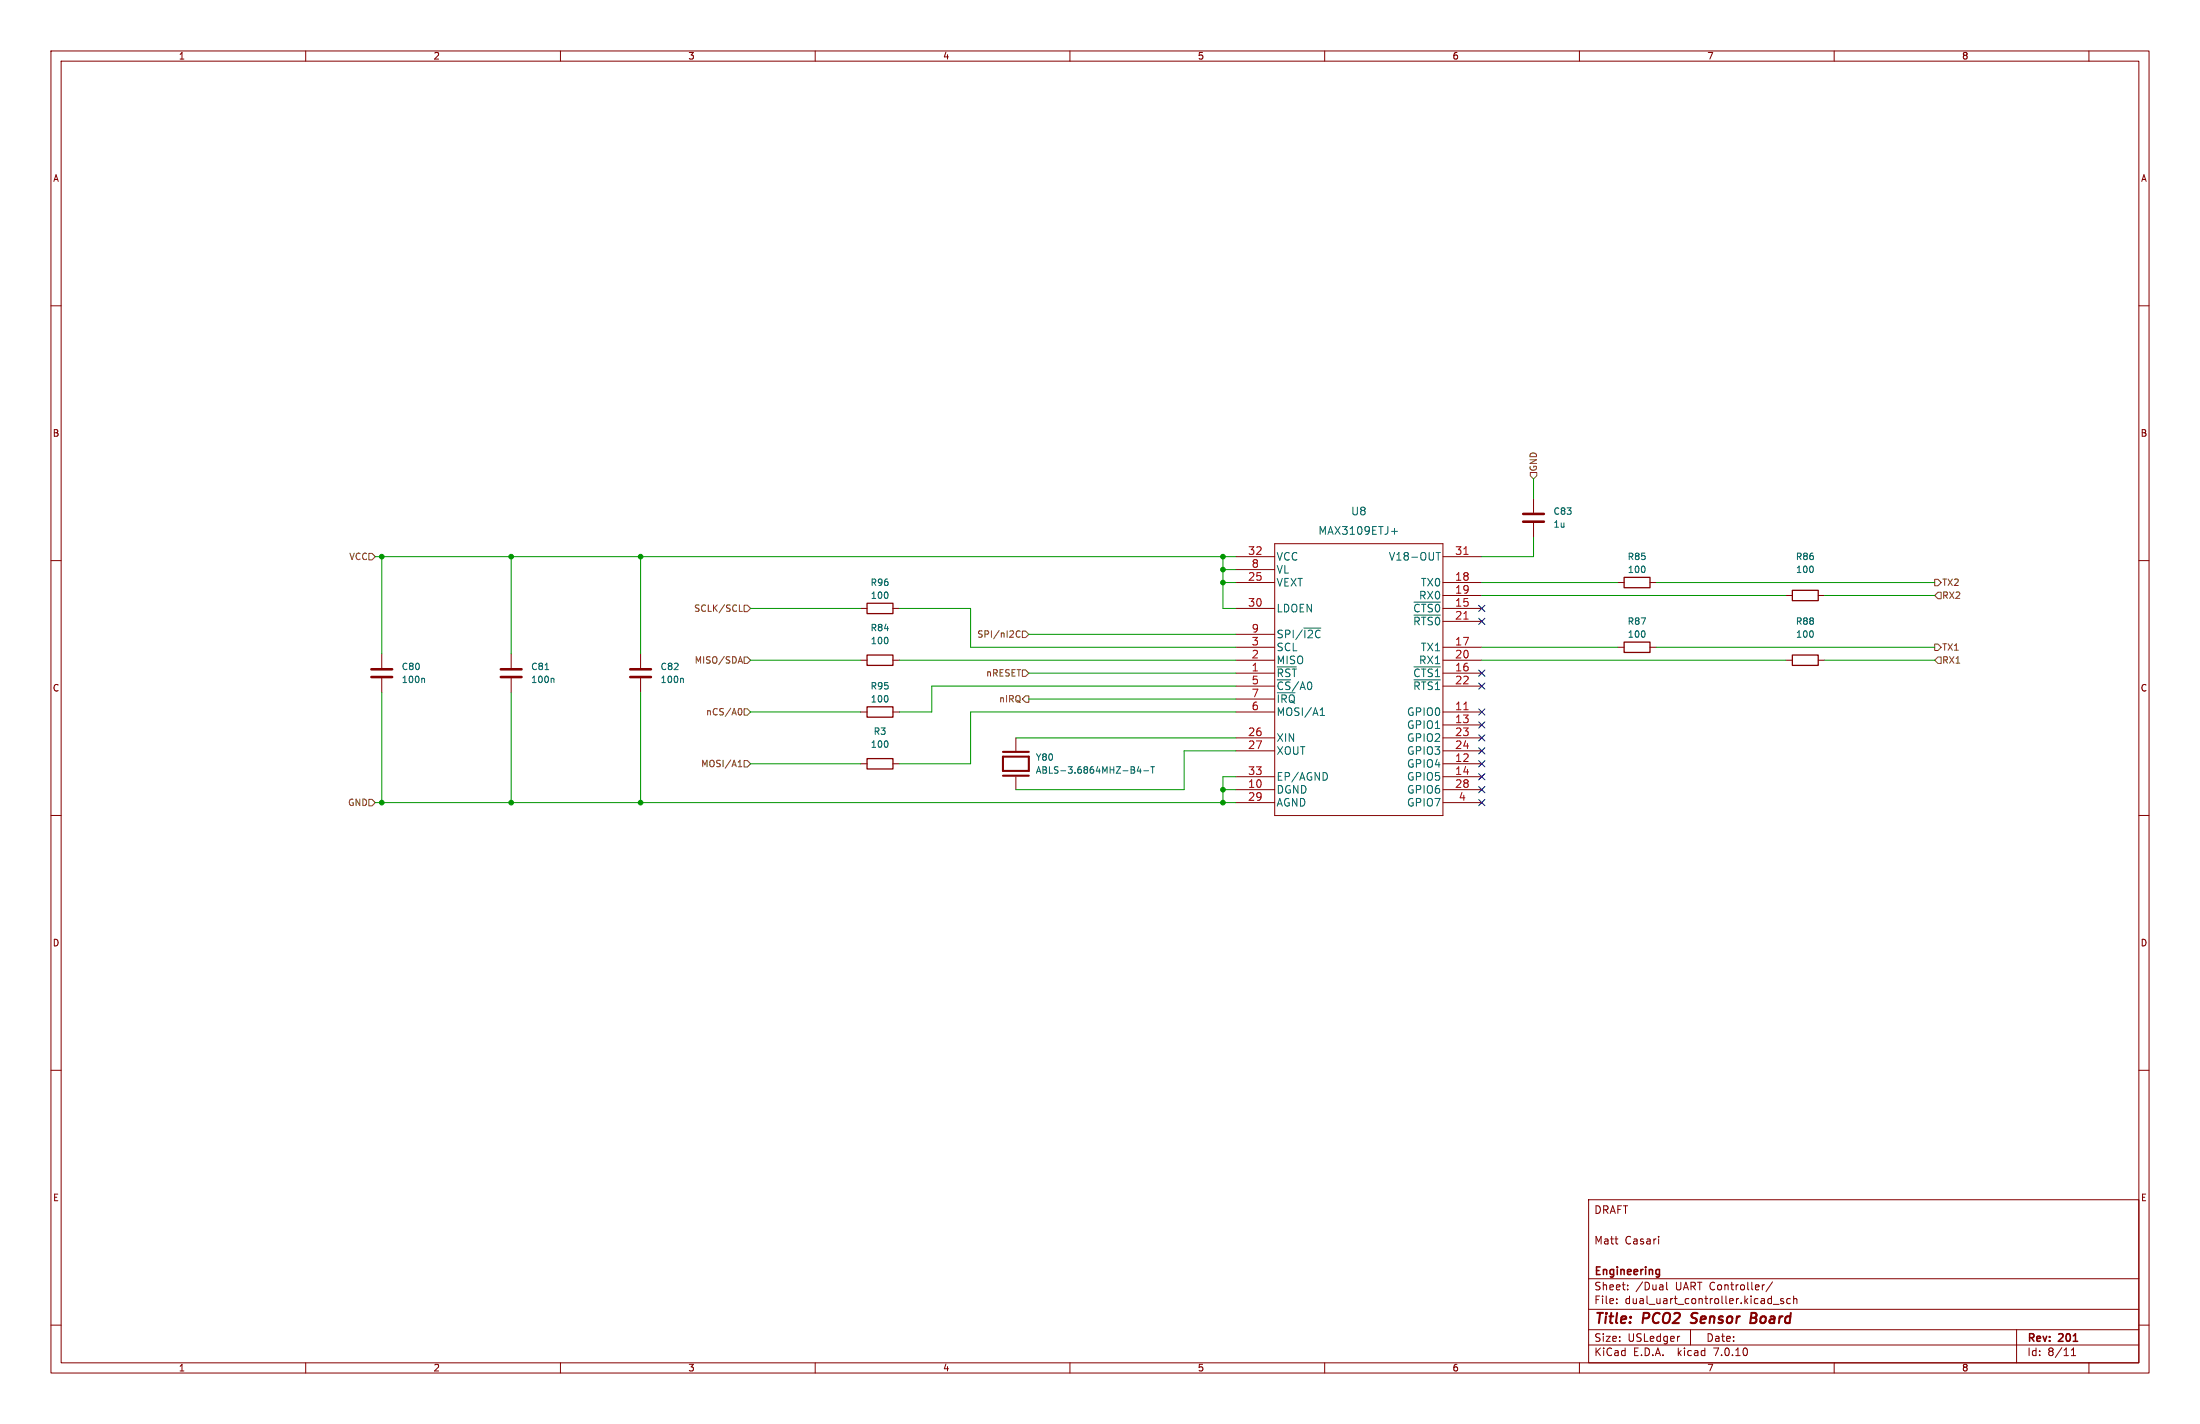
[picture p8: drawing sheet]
(kicad_sch (version 20230121) (generator eeschema)

 (paper "USLedger")

 (title_block
  (title "PCO2 Sensor Board")
  (rev "201")
  (company "Engineering")
  (comment 2 "Matt Casari")
  (comment 4 "DRAFT"))

 (lib_symbols
  (symbol "Device:C" (pin_numbers hide) (pin_names (offset 0.254)) (in_bom yes) (on_board yes)
   (property "Reference" "C" (at 0.635 2.54 0) (effects (font (size 1.27 1.27)) (justify left)))
   (property "Value" "C" (at 0.635 -2.54 0) (effects (font (size 1.27 1.27)) (justify left)))
   (property "Footprint" "" (at 0.9652 -3.81 0) (effects (font (size 1.27 1.27)) hide))
   (property "Datasheet" "~" (at 0 0 0) (effects (font (size 1.27 1.27)) hide))
   (symbol "C_0_1"
    (polyline (pts (xy -2.032 -0.762) (xy 2.032 -0.762)) (stroke (width 0.508) (type default)) (fill (type none)))
    (polyline (pts (xy -2.032 0.762) (xy 2.032 0.762)) (stroke (width 0.508) (type default)) (fill (type none))))
   (symbol "C_1_1"
    (pin passive line (at 0 3.81 270) (length 2.794) (name "~" (effects (font (size 1.27 1.27)))) (number "1" (effects (font (size 1.27 1.27)))))
    (pin passive line (at 0 -3.81 90) (length 2.794) (name "~" (effects (font (size 1.27 1.27)))) (number "2" (effects (font (size 1.27 1.27)))))))
  (symbol "Device:R" (pin_numbers hide) (pin_names (offset 0)) (in_bom yes) (on_board yes)
   (property "Reference" "R" (at 2.032 0 90) (effects (font (size 1.27 1.27))))
   (property "Value" "R" (at 0 0 90) (effects (font (size 1.27 1.27))))
   (property "Footprint" "" (at -1.778 0 90) (effects (font (size 1.27 1.27)) hide))
   (property "Datasheet" "~" (at 0 0 0) (effects (font (size 1.27 1.27)) hide))
   (symbol "R_0_1"
    (rectangle (start -1.016 -2.54) (end 1.016 2.54) (stroke (width 0.254) (type default)) (fill (type none))))
   (symbol "R_1_1"
    (pin passive line (at 0 3.81 270) (length 1.27) (name "~" (effects (font (size 1.27 1.27)))) (number "1" (effects (font (size 1.27 1.27)))))
    (pin passive line (at 0 -3.81 90) (length 1.27) (name "~" (effects (font (size 1.27 1.27)))) (number "2" (effects (font (size 1.27 1.27)))))))
  (symbol "pco2-sensor-board:ABLS-3.6864MHZ-B4-T" (pin_numbers hide) (pin_names (offset 1.016) hide) (in_bom yes) (on_board yes)
   (property "Reference" "Y" (at -5.08 3.81 0) (effects (font (size 1.27 1.27)) (justify left bottom)))
   (property "Value" "ABLS-3.6864MHZ-B4-T" (at -5.1054 -5.1054 0) (effects (font (size 1.27 1.27)) (justify left bottom)))
   (property "Footprint" "pco2-sensor-board:ABLS-3.6864MHZ-B4-T" (at 0 0 0) (effects (font (size 1.27 1.27)) (justify left bottom) hide))
   (property "Datasheet" "" (at 0 0 0) (effects (font (size 1.27 1.27)) (justify left bottom) hide))
   (symbol "ABLS-3.6864MHZ-B4-T_0_0"
    (polyline (pts (xy -2.3368 2.54) (xy -2.3368 -2.54)) (stroke (width 0.4064) (type default)) (fill (type none)))
    (polyline (pts (xy -1.397 2.54) (xy -1.397 -2.54)) (stroke (width 0.4064) (type default)) (fill (type none)))
    (polyline (pts (xy -1.397 2.54) (xy 1.397 2.54)) (stroke (width 0.4064) (type default)) (fill (type none)))
    (polyline (pts (xy 1.397 -2.54) (xy -1.397 -2.54)) (stroke (width 0.4064) (type default)) (fill (type none)))
    (polyline (pts (xy 1.397 2.54) (xy 1.397 -2.54)) (stroke (width 0.4064) (type default)) (fill (type none)))
    (polyline (pts (xy 2.3368 2.54) (xy 2.3368 -2.54)) (stroke (width 0.4064) (type default)) (fill (type none)))
    (pin passive line (at -5.08 0 0) (length 2.54) (name "~" (effects (font (size 1.016 1.016)))) (number "1" (effects (font (size 1.016 1.016)))))
    (pin passive line (at 5.08 0 180) (length 2.54) (name "~" (effects (font (size 1.016 1.016)))) (number "2" (effects (font (size 1.016 1.016)))))))
  (symbol "pco2-sensor-board:MAX3109ETJ+" (pin_names (offset 0.254)) (in_bom yes) (on_board yes)
   (property "Reference" "U" (at 0 30.48 0) (effects (font (size 1.524 1.524))))
   (property "Value" "MAX3109ETJ+" (at 0 27.94 0) (effects (font (size 1.524 1.524))))
   (property "Footprint" "pco2-sensor-board:MAX3109ETJ+" (at 0 0 0) (effects (font (size 1.524 1.524)) hide))
   (property "Datasheet" "" (at -25.4 10.16 0) (effects (font (size 1.524 1.524))))
   (symbol "MAX3109ETJ+_1_1"
    (polyline (pts (xy -17.78 -27.94) (xy 15.24 -27.94)) (stroke (width 0.127) (type default)) (fill (type none)))
    (polyline (pts (xy -17.78 25.4) (xy -17.78 -27.94)) (stroke (width 0.127) (type default)) (fill (type none)))
    (polyline (pts (xy 15.24 -27.94) (xy 15.24 25.4)) (stroke (width 0.127) (type default)) (fill (type none)))
    (polyline (pts (xy 15.24 25.4) (xy -17.78 25.4)) (stroke (width 0.127) (type default)) (fill (type none)))
    (pin input line (at -25.4 0 0) (length 7.62) (name "~{RST}" (effects (font (size 1.4986 1.4986)))) (number "1" (effects (font (size 1.4986 1.4986)))))
    (pin power_in line (at -25.4 -22.86 0) (length 7.62) (name "DGND" (effects (font (size 1.4986 1.4986)))) (number "10" (effects (font (size 1.4986 1.4986)))))
    (pin bidirectional line (at 22.86 -7.62 180) (length 7.62) (name "GPIO0" (effects (font (size 1.4986 1.4986)))) (number "11" (effects (font (size 1.4986 1.4986)))))
    (pin bidirectional line (at 22.86 -17.78 180) (length 7.62) (name "GPIO4" (effects (font (size 1.4986 1.4986)))) (number "12" (effects (font (size 1.4986 1.4986)))))
    (pin bidirectional line (at 22.86 -10.16 180) (length 7.62) (name "GPIO1" (effects (font (size 1.4986 1.4986)))) (number "13" (effects (font (size 1.4986 1.4986)))))
    (pin bidirectional line (at 22.86 -20.32 180) (length 7.62) (name "GPIO5" (effects (font (size 1.4986 1.4986)))) (number "14" (effects (font (size 1.4986 1.4986)))))
    (pin input line (at 22.86 12.7 180) (length 7.62) (name "~{CTS0}" (effects (font (size 1.4986 1.4986)))) (number "15" (effects (font (size 1.4986 1.4986)))))
    (pin input line (at 22.86 0 180) (length 7.62) (name "~{CTS1}" (effects (font (size 1.4986 1.4986)))) (number "16" (effects (font (size 1.4986 1.4986)))))
    (pin output line (at 22.86 5.08 180) (length 7.62) (name "TX1" (effects (font (size 1.4986 1.4986)))) (number "17" (effects (font (size 1.4986 1.4986)))))
    (pin output line (at 22.86 17.78 180) (length 7.62) (name "TX0" (effects (font (size 1.4986 1.4986)))) (number "18" (effects (font (size 1.4986 1.4986)))))
    (pin input line (at 22.86 15.24 180) (length 7.62) (name "RX0" (effects (font (size 1.4986 1.4986)))) (number "19" (effects (font (size 1.4986 1.4986)))))
    (pin output line (at -25.4 2.54 0) (length 7.62) (name "MISO" (effects (font (size 1.4986 1.4986)))) (number "2" (effects (font (size 1.4986 1.4986))))
    (alternate "SDA" bidirectional line))
    (pin input line (at 22.86 2.54 180) (length 7.62) (name "RX1" (effects (font (size 1.4986 1.4986)))) (number "20" (effects (font (size 1.4986 1.4986)))))
    (pin output line (at 22.86 10.16 180) (length 7.62) (name "~{RTS0}" (effects (font (size 1.4986 1.4986)))) (number "21" (effects (font (size 1.4986 1.4986)))))
    (pin output line (at 22.86 -2.54 180) (length 7.62) (name "~{RTS1}" (effects (font (size 1.4986 1.4986)))) (number "22" (effects (font (size 1.4986 1.4986)))))
    (pin bidirectional line (at 22.86 -12.7 180) (length 7.62) (name "GPIO2" (effects (font (size 1.4986 1.4986)))) (number "23" (effects (font (size 1.4986 1.4986)))))
    (pin bidirectional line (at 22.86 -15.24 180) (length 7.62) (name "GPIO3" (effects (font (size 1.4986 1.4986)))) (number "24" (effects (font (size 1.4986 1.4986)))))
    (pin power_in line (at -25.4 17.78 0) (length 7.62) (name "VEXT" (effects (font (size 1.4986 1.4986)))) (number "25" (effects (font (size 1.4986 1.4986)))))
    (pin input line (at -25.4 -12.7 0) (length 7.62) (name "XIN" (effects (font (size 1.4986 1.4986)))) (number "26" (effects (font (size 1.4986 1.4986)))))
    (pin output line (at -25.4 -15.24 0) (length 7.62) (name "XOUT" (effects (font (size 1.4986 1.4986)))) (number "27" (effects (font (size 1.4986 1.4986)))))
    (pin bidirectional line (at 22.86 -22.86 180) (length 7.62) (name "GPIO6" (effects (font (size 1.4986 1.4986)))) (number "28" (effects (font (size 1.4986 1.4986)))))
    (pin power_in line (at -25.4 -25.4 0) (length 7.62) (name "AGND" (effects (font (size 1.4986 1.4986)))) (number "29" (effects (font (size 1.4986 1.4986)))))
    (pin input line (at -25.4 5.08 0) (length 7.62) (name "SCLK" (effects (font (size 1.4986 1.4986)))) (number "3" (effects (font (size 1.4986 1.4986))))
    (alternate "SCL" input line))
    (pin input line (at -25.4 12.7 0) (length 7.62) (name "LDOEN" (effects (font (size 1.4986 1.4986)))) (number "30" (effects (font (size 1.4986 1.4986)))))
    (pin power_in line (at 22.86 22.86 180) (length 7.62) (name "V18" (effects (font (size 1.4986 1.4986)))) (number "31" (effects (font (size 1.4986 1.4986))))
    (alternate "V18-OUT" power_out line))
    (pin power_in line (at -25.4 22.86 0) (length 7.62) (name "VCC" (effects (font (size 1.4986 1.4986)))) (number "32" (effects (font (size 1.4986 1.4986)))))
    (pin power_in line (at -25.4 -20.32 0) (length 7.62) (name "EP/AGND" (effects (font (size 1.4986 1.4986)))) (number "33" (effects (font (size 1.4986 1.4986)))))
    (pin bidirectional line (at 22.86 -25.4 180) (length 7.62) (name "GPIO7" (effects (font (size 1.4986 1.4986)))) (number "4" (effects (font (size 1.4986 1.4986)))))
    (pin input line (at -25.4 -2.54 0) (length 7.62) (name "~{CS}/A0" (effects (font (size 1.4986 1.4986)))) (number "5" (effects (font (size 1.4986 1.4986)))))
    (pin input line (at -25.4 -7.62 0) (length 7.62) (name "MOSI/A1" (effects (font (size 1.4986 1.4986)))) (number "6" (effects (font (size 1.4986 1.4986)))))
    (pin open_collector line (at -25.4 -5.08 0) (length 7.62) (name "~{IRQ}" (effects (font (size 1.4986 1.4986)))) (number "7" (effects (font (size 1.4986 1.4986)))))
    (pin power_in line (at -25.4 20.32 0) (length 7.62) (name "VL" (effects (font (size 1.4986 1.4986)))) (number "8" (effects (font (size 1.4986 1.4986)))))
    (pin input line (at -25.4 7.62 0) (length 7.62) (name "SPI/~{I2C}" (effects (font (size 1.4986 1.4986)))) (number "9" (effects (font (size 1.4986 1.4986))))))))

 (junction (at 240.03 114.3) (diameter 0) (color 0 0 0 0))
 (junction (at 240.03 157.48) (diameter 0) (color 0 0 0 0))
 (junction (at 100.33 109.22) (diameter 0) (color 0 0 0 0))
 (junction (at 74.93 109.22) (diameter 0) (color 0 0 0 0))
 (junction (at 240.03 154.94) (diameter 0) (color 0 0 0 0))
 (junction (at 125.73 109.22) (diameter 0) (color 0 0 0 0))
 (junction (at 74.93 157.48) (diameter 0) (color 0 0 0 0))
 (junction (at 240.03 109.22) (diameter 0) (color 0 0 0 0))
 (junction (at 125.73 157.48) (diameter 0) (color 0 0 0 0))
 (junction (at 100.33 157.48) (diameter 0) (color 0 0 0 0))
 (junction (at 240.03 111.76) (diameter 0) (color 0 0 0 0))

 (no_connect (at 290.83 134.62))
 (no_connect (at 290.83 152.4))
 (no_connect (at 290.83 149.86))
 (no_connect (at 290.83 132.08))
 (no_connect (at 290.83 147.32))
 (no_connect (at 290.83 119.38))
 (no_connect (at 290.83 139.7))
 (no_connect (at 290.83 154.94))
 (no_connect (at 290.83 157.48))
 (no_connect (at 290.83 121.92))
 (no_connect (at 290.83 142.24))
 (no_connect (at 290.83 144.78))

 (wire (pts (xy 182.88 134.62) (xy 242.57 134.62)) (stroke (width 0) (type default)))
 (wire (pts (xy 325.12 114.3) (xy 379.73 114.3)) (stroke (width 0) (type default)))
 (wire (pts (xy 240.03 111.76) (xy 242.57 111.76)) (stroke (width 0) (type default)))
 (wire (pts (xy 290.83 114.3) (xy 317.5 114.3)) (stroke (width 0) (type default)))
 (wire (pts (xy 290.83 127) (xy 317.5 127)) (stroke (width 0) (type default)))
 (wire (pts (xy 100.33 157.48) (xy 125.73 157.48)) (stroke (width 0) (type default)))
 (wire (pts (xy 74.93 128.27) (xy 74.93 109.22)) (stroke (width 0) (type default)))
 (wire (pts (xy 176.53 139.7) (xy 182.88 139.7)) (stroke (width 0) (type default)))
 (wire (pts (xy 147.32 119.38) (xy 168.91 119.38)) (stroke (width 0) (type default)))
 (wire (pts (xy 300.99 93.98) (xy 300.99 97.79)) (stroke (width 0) (type default)))
 (wire (pts (xy 240.03 109.22) (xy 242.57 109.22)) (stroke (width 0) (type default)))
 (wire (pts (xy 190.5 139.7) (xy 242.57 139.7)) (stroke (width 0) (type default)))
 (wire (pts (xy 240.03 152.4) (xy 240.03 154.94)) (stroke (width 0) (type default)))
 (wire (pts (xy 190.5 127) (xy 242.57 127)) (stroke (width 0) (type default)))
 (wire (pts (xy 100.33 135.89) (xy 100.33 157.48)) (stroke (width 0) (type default)))
 (wire (pts (xy 201.93 137.16) (xy 242.57 137.16)) (stroke (width 0) (type default)))
 (wire (pts (xy 176.53 149.86) (xy 190.5 149.86)) (stroke (width 0) (type default)))
 (wire (pts (xy 176.53 119.38) (xy 190.5 119.38)) (stroke (width 0) (type default)))
 (wire (pts (xy 290.83 129.54) (xy 350.52 129.54)) (stroke (width 0) (type default)))
 (wire (pts (xy 147.32 129.54) (xy 168.91 129.54)) (stroke (width 0) (type default)))
 (wire (pts (xy 232.41 147.32) (xy 242.57 147.32)) (stroke (width 0) (type default)))
 (wire (pts (xy 201.93 132.08) (xy 242.57 132.08)) (stroke (width 0) (type default)))
 (wire (pts (xy 74.93 109.22) (xy 100.33 109.22)) (stroke (width 0) (type default)))
 (wire (pts (xy 242.57 152.4) (xy 240.03 152.4)) (stroke (width 0) (type default)))
 (wire (pts (xy 190.5 119.38) (xy 190.5 127)) (stroke (width 0) (type default)))
 (wire (pts (xy 242.57 154.94) (xy 240.03 154.94)) (stroke (width 0) (type default)))
 (wire (pts (xy 73.66 109.22) (xy 74.93 109.22)) (stroke (width 0) (type default)))
 (wire (pts (xy 358.14 116.84) (xy 379.73 116.84)) (stroke (width 0) (type default)))
 (wire (pts (xy 100.33 109.22) (xy 125.73 109.22)) (stroke (width 0) (type default)))
 (wire (pts (xy 147.32 149.86) (xy 168.91 149.86)) (stroke (width 0) (type default)))
 (wire (pts (xy 240.03 157.48) (xy 242.57 157.48)) (stroke (width 0) (type default)))
 (wire (pts (xy 199.39 144.78) (xy 242.57 144.78)) (stroke (width 0) (type default)))
 (wire (pts (xy 358.14 129.54) (xy 379.73 129.54)) (stroke (width 0) (type default)))
 (wire (pts (xy 74.93 157.48) (xy 100.33 157.48)) (stroke (width 0) (type default)))
 (wire (pts (xy 125.73 135.89) (xy 125.73 157.48)) (stroke (width 0) (type default)))
 (wire (pts (xy 290.83 116.84) (xy 350.52 116.84)) (stroke (width 0) (type default)))
 (wire (pts (xy 125.73 109.22) (xy 240.03 109.22)) (stroke (width 0) (type default)))
 (wire (pts (xy 240.03 119.38) (xy 240.03 114.3)) (stroke (width 0) (type default)))
 (wire (pts (xy 199.39 154.94) (xy 232.41 154.94)) (stroke (width 0) (type default)))
 (wire (pts (xy 74.93 135.89) (xy 74.93 157.48)) (stroke (width 0) (type default)))
 (wire (pts (xy 73.66 157.48) (xy 74.93 157.48)) (stroke (width 0) (type default)))
 (wire (pts (xy 176.53 129.54) (xy 242.57 129.54)) (stroke (width 0) (type default)))
 (wire (pts (xy 147.32 139.7) (xy 168.91 139.7)) (stroke (width 0) (type default)))
 (wire (pts (xy 125.73 109.22) (xy 125.73 128.27)) (stroke (width 0) (type default)))
 (wire (pts (xy 240.03 109.22) (xy 240.03 111.76)) (stroke (width 0) (type default)))
 (wire (pts (xy 240.03 111.76) (xy 240.03 114.3)) (stroke (width 0) (type default)))
 (wire (pts (xy 240.03 154.94) (xy 240.03 157.48)) (stroke (width 0) (type default)))
 (wire (pts (xy 300.99 109.22) (xy 300.99 105.41)) (stroke (width 0) (type default)))
 (wire (pts (xy 325.12 127) (xy 379.73 127)) (stroke (width 0) (type default)))
 (wire (pts (xy 190.5 149.86) (xy 190.5 139.7)) (stroke (width 0) (type default)))
 (wire (pts (xy 201.93 124.46) (xy 242.57 124.46)) (stroke (width 0) (type default)))
 (wire (pts (xy 240.03 114.3) (xy 242.57 114.3)) (stroke (width 0) (type default)))
 (wire (pts (xy 232.41 154.94) (xy 232.41 147.32)) (stroke (width 0) (type default)))
 (wire (pts (xy 125.73 157.48) (xy 240.03 157.48)) (stroke (width 0) (type default)))
 (wire (pts (xy 290.83 109.22) (xy 300.99 109.22)) (stroke (width 0) (type default)))
 (wire (pts (xy 100.33 109.22) (xy 100.33 128.27)) (stroke (width 0) (type default)))
 (wire (pts (xy 182.88 139.7) (xy 182.88 134.62)) (stroke (width 0) (type default)))
 (wire (pts (xy 242.57 119.38) (xy 240.03 119.38)) (stroke (width 0) (type default)))

 (hierarchical_label "VCC" (shape input) (at 73.66 109.22 180) (fields_autoplaced) (effects (font (size 1.27 1.27)) (justify right)))
 (hierarchical_label "nCS{slash}A0" (shape input) (at 147.32 139.7 180) (fields_autoplaced) (effects (font (size 1.27 1.27)) (justify right)))
 (hierarchical_label "GND" (shape input) (at 73.66 157.48 180) (fields_autoplaced) (effects (font (size 1.27 1.27)) (justify right)))
 (hierarchical_label "nRESET" (shape input) (at 201.93 132.08 180) (fields_autoplaced) (effects (font (size 1.27 1.27)) (justify right)))
 (hierarchical_label "TX2" (shape output) (at 379.73 114.3 0) (fields_autoplaced) (effects (font (size 1.27 1.27)) (justify left)))
 (hierarchical_label "TX1" (shape output) (at 379.73 127 0) (fields_autoplaced) (effects (font (size 1.27 1.27)) (justify left)))
 (hierarchical_label "MISO{slash}SDA" (shape input) (at 147.32 129.54 180) (fields_autoplaced) (effects (font (size 1.27 1.27)) (justify right)))
 (hierarchical_label "GND" (shape input) (at 300.99 93.98 90) (fields_autoplaced) (effects (font (size 1.27 1.27)) (justify left)))
 (hierarchical_label "nIRQ" (shape output) (at 201.93 137.16 180) (fields_autoplaced) (effects (font (size 1.27 1.27)) (justify right)))
 (hierarchical_label "SPI{slash}nI2C" (shape input) (at 201.93 124.46 180) (fields_autoplaced) (effects (font (size 1.27 1.27)) (justify right)))
 (hierarchical_label "MOSI{slash}A1" (shape input) (at 147.32 149.86 180) (fields_autoplaced) (effects (font (size 1.27 1.27)) (justify right)))
 (hierarchical_label "RX2" (shape input) (at 379.73 116.84 0) (fields_autoplaced) (effects (font (size 1.27 1.27)) (justify left)))
 (hierarchical_label "RX1" (shape input) (at 379.73 129.54 0) (fields_autoplaced) (effects (font (size 1.27 1.27)) (justify left)))
 (hierarchical_label "SCLK{slash}SCL" (shape input) (at 147.32 119.38 180) (fields_autoplaced) (effects (font (size 1.27 1.27)) (justify right)))

 (symbol (lib_id "Device:C") (at 300.99 101.6 0) (unit 1) (in_bom yes) (on_board yes) (dnp no) (fields_autoplaced)
  (property "Reference" "C83" (at 304.8 100.3299 0) (effects (font (size 1.27 1.27)) (justify left)))
  (property "Value" "1u" (at 304.8 102.8699 0) (effects (font (size 1.27 1.27)) (justify left)))
  (property "Footprint" "Capacitor_SMD:C_0805_2012Metric" (at 301.9552 105.41 0) (effects (font (size 1.27 1.27)) hide))
  (property "Datasheet" "~" (at 300.99 101.6 0) (effects (font (size 1.27 1.27)) hide))
  (property "MPN" "C0805C105J3RACTU" (at 300.99 101.6 0) (effects (font (size 1.27 1.27)) hide)) (pin "1") (pin "2"))

 (symbol (lib_id "pco2-sensor-board:ABLS-3.6864MHZ-B4-T") (at 199.39 149.86 270) (unit 1) (in_bom yes) (on_board yes) (dnp no) (fields_autoplaced)
  (property "Reference" "Y80" (at 203.2 148.5899 90) (effects (font (size 1.27 1.27)) (justify left)))
  (property "Value" "ABLS-3.6864MHZ-B4-T" (at 203.2 151.1299 90) (effects (font (size 1.27 1.27)) (justify left)))
  (property "Footprint" "pco2-sensor-board:ABLS-3.6864MHZ-B4-T" (at 199.39 149.86 0) (effects (font (size 1.27 1.27)) (justify left bottom) hide))
  (property "Datasheet" "" (at 199.39 149.86 0) (effects (font (size 1.27 1.27)) (justify left bottom) hide))
  (property "MPN" "ABLS-3.6864MHZ-B4-T" (at 199.39 149.86 90) (effects (font (size 1.27 1.27)) hide)) (pin "1") (pin "2"))

 (symbol (lib_id "Device:C") (at 74.93 132.08 0) (unit 1) (in_bom yes) (on_board yes) (dnp no) (fields_autoplaced)
  (property "Reference" "C80" (at 78.74 130.8099 0) (effects (font (size 1.27 1.27)) (justify left)))
  (property "Value" "100n" (at 78.74 133.3499 0) (effects (font (size 1.27 1.27)) (justify left)))
  (property "Footprint" "Capacitor_SMD:C_0805_2012Metric" (at 75.8952 135.89 0) (effects (font (size 1.27 1.27)) hide))
  (property "Datasheet" "~" (at 74.93 132.08 0) (effects (font (size 1.27 1.27)) hide))
  (property "MPN" "C0805R104J5RACTU" (at 74.93 132.08 0) (effects (font (size 1.27 1.27)) hide)) (pin "1") (pin "2"))

 (symbol (lib_id "pco2-sensor-board:MAX3109ETJ+") (at 267.97 132.08 0) (unit 1) (in_bom yes) (on_board yes) (dnp no) (fields_autoplaced)
  (property "Reference" "U8" (at 266.7 100.33 0) (effects (font (size 1.524 1.524))))
  (property "Value" "MAX3109ETJ+" (at 266.7 104.14 0) (effects (font (size 1.524 1.524))))
  (property "Footprint" "pco2-sensor-board:MAX3109ETJ+" (at 267.97 132.08 0) (effects (font (size 1.524 1.524)) hide))
  (property "Datasheet" "" (at 242.57 121.92 0) (effects (font (size 1.524 1.524))))
  (property "MPN" "MAX3109ETJ+" (at 267.97 132.08 0) (effects (font (size 1.27 1.27)) hide)) (pin "1") (pin "10") (pin "11") (pin "12") (pin "13") (pin "14") (pin "15") (pin "16") (pin "17") (pin "18") (pin "19") (pin "2") (pin "20") (pin "21") (pin "22") (pin "23") (pin "24") (pin "25") (pin "26") (pin "27") (pin "28") (pin "29") (pin "3" (alternate "SCL")) (pin "30") (pin "31" (alternate "V18-OUT")) (pin "32") (pin "33") (pin "4") (pin "5") (pin "6") (pin "7") (pin "8") (pin "9"))

 (symbol (lib_id "Device:R") (at 172.72 129.54 90) (unit 1) (in_bom yes) (on_board yes) (dnp no) (fields_autoplaced)
  (property "Reference" "R84" (at 172.72 123.19 90) (effects (font (size 1.27 1.27))))
  (property "Value" "100" (at 172.72 125.73 90) (effects (font (size 1.27 1.27))))
  (property "Footprint" "Resistor_SMD:R_0805_2012Metric" (at 172.72 131.318 90) (effects (font (size 1.27 1.27)) hide))
  (property "Datasheet" "~" (at 172.72 129.54 0) (effects (font (size 1.27 1.27)) hide))
  (property "MPN" "CRCW0805100RFKEAC" (at 172.72 129.54 90) (effects (font (size 1.27 1.27)) hide)) (pin "1") (pin "2"))

 (symbol (lib_id "Device:R") (at 172.72 119.38 90) (unit 1) (in_bom yes) (on_board yes) (dnp no) (fields_autoplaced)
  (property "Reference" "R96" (at 172.72 114.3 90) (effects (font (size 1.27 1.27))))
  (property "Value" "100" (at 172.72 116.84 90) (effects (font (size 1.27 1.27))))
  (property "Footprint" "Resistor_SMD:R_0805_2012Metric" (at 172.72 121.158 90) (effects (font (size 1.27 1.27)) hide))
  (property "Datasheet" "~" (at 172.72 119.38 0) (effects (font (size 1.27 1.27)) hide))
  (property "MPN" "CRCW0805100RFKEAC" (at 172.72 119.38 90) (effects (font (size 1.27 1.27)) hide)) (pin "1") (pin "2"))

 (symbol (lib_id "Device:R") (at 321.31 114.3 90) (unit 1) (in_bom yes) (on_board yes) (dnp no)
  (property "Reference" "R85" (at 321.31 109.22 90) (effects (font (size 1.27 1.27))))
  (property "Value" "100" (at 321.31 111.76 90) (effects (font (size 1.27 1.27))))
  (property "Footprint" "Resistor_SMD:R_0805_2012Metric" (at 321.31 116.078 90) (effects (font (size 1.27 1.27)) hide))
  (property "Datasheet" "~" (at 321.31 114.3 0) (effects (font (size 1.27 1.27)) hide))
  (property "MPN" "CRCW0805100RFKEAC" (at 321.31 114.3 90) (effects (font (size 1.27 1.27)) hide)) (pin "1") (pin "2"))

 (symbol (lib_id "Device:R") (at 354.33 116.84 270) (unit 1) (in_bom yes) (on_board yes) (dnp no)
  (property "Reference" "R86" (at 354.33 109.22 90) (effects (font (size 1.27 1.27))))
  (property "Value" "100" (at 354.33 111.76 90) (effects (font (size 1.27 1.27))))
  (property "Footprint" "Resistor_SMD:R_0805_2012Metric" (at 354.33 115.062 90) (effects (font (size 1.27 1.27)) hide))
  (property "Datasheet" "~" (at 354.33 116.84 0) (effects (font (size 1.27 1.27)) hide))
  (property "MPN" "CRCW0805100RFKEAC" (at 354.33 116.84 90) (effects (font (size 1.27 1.27)) hide)) (pin "1") (pin "2"))

 (symbol (lib_id "Device:R") (at 172.72 139.7 90) (unit 1) (in_bom yes) (on_board yes) (dnp no) (fields_autoplaced)
  (property "Reference" "R95" (at 172.72 134.62 90) (effects (font (size 1.27 1.27))))
  (property "Value" "100" (at 172.72 137.16 90) (effects (font (size 1.27 1.27))))
  (property "Footprint" "Resistor_SMD:R_0805_2012Metric" (at 172.72 141.478 90) (effects (font (size 1.27 1.27)) hide))
  (property "Datasheet" "~" (at 172.72 139.7 0) (effects (font (size 1.27 1.27)) hide))
  (property "MPN" "CRCW0805100RFKEAC" (at 172.72 139.7 90) (effects (font (size 1.27 1.27)) hide)) (pin "1") (pin "2"))

 (symbol (lib_id "Device:R") (at 172.72 149.86 90) (unit 1) (in_bom yes) (on_board yes) (dnp no) (fields_autoplaced)
  (property "Reference" "R3" (at 172.72 143.51 90) (effects (font (size 1.27 1.27))))
  (property "Value" "100" (at 172.72 146.05 90) (effects (font (size 1.27 1.27))))
  (property "Footprint" "Resistor_SMD:R_0805_2012Metric" (at 172.72 151.638 90) (effects (font (size 1.27 1.27)) hide))
  (property "Datasheet" "~" (at 172.72 149.86 0) (effects (font (size 1.27 1.27)) hide))
  (property "MPN" "CRCW0805100RFKEAC" (at 172.72 149.86 90) (effects (font (size 1.27 1.27)) hide)) (pin "1") (pin "2"))

 (symbol (lib_id "Device:C") (at 100.33 132.08 0) (unit 1) (in_bom yes) (on_board yes) (dnp no) (fields_autoplaced)
  (property "Reference" "C81" (at 104.14 130.8099 0) (effects (font (size 1.27 1.27)) (justify left)))
  (property "Value" "100n" (at 104.14 133.3499 0) (effects (font (size 1.27 1.27)) (justify left)))
  (property "Footprint" "Capacitor_SMD:C_0805_2012Metric" (at 101.2952 135.89 0) (effects (font (size 1.27 1.27)) hide))
  (property "Datasheet" "~" (at 100.33 132.08 0) (effects (font (size 1.27 1.27)) hide))
  (property "MPN" "C0805R104J5RACTU" (at 100.33 132.08 0) (effects (font (size 1.27 1.27)) hide)) (pin "1") (pin "2"))

 (symbol (lib_id "Device:C") (at 125.73 132.08 0) (unit 1) (in_bom yes) (on_board yes) (dnp no) (fields_autoplaced)
  (property "Reference" "C82" (at 129.54 130.8099 0) (effects (font (size 1.27 1.27)) (justify left)))
  (property "Value" "100n" (at 129.54 133.3499 0) (effects (font (size 1.27 1.27)) (justify left)))
  (property "Footprint" "Capacitor_SMD:C_0805_2012Metric" (at 126.6952 135.89 0) (effects (font (size 1.27 1.27)) hide))
  (property "Datasheet" "~" (at 125.73 132.08 0) (effects (font (size 1.27 1.27)) hide))
  (property "MPN" "C0805R104J5RACTU" (at 125.73 132.08 0) (effects (font (size 1.27 1.27)) hide)) (pin "1") (pin "2"))

 (symbol (lib_id "Device:R") (at 354.33 129.54 270) (unit 1) (in_bom yes) (on_board yes) (dnp no)
  (property "Reference" "R88" (at 354.33 121.92 90) (effects (font (size 1.27 1.27))))
  (property "Value" "100" (at 354.33 124.46 90) (effects (font (size 1.27 1.27))))
  (property "Footprint" "Resistor_SMD:R_0805_2012Metric" (at 354.33 127.762 90) (effects (font (size 1.27 1.27)) hide))
  (property "Datasheet" "~" (at 354.33 129.54 0) (effects (font (size 1.27 1.27)) hide))
  (property "MPN" "CRCW0805100RFKEAC" (at 354.33 129.54 90) (effects (font (size 1.27 1.27)) hide)) (pin "1") (pin "2"))

 (symbol (lib_id "Device:R") (at 321.31 127 90) (unit 1) (in_bom yes) (on_board yes) (dnp no)
  (property "Reference" "R87" (at 321.31 121.92 90) (effects (font (size 1.27 1.27))))
  (property "Value" "100" (at 321.31 124.46 90) (effects (font (size 1.27 1.27))))
  (property "Footprint" "Resistor_SMD:R_0805_2012Metric" (at 321.31 128.778 90) (effects (font (size 1.27 1.27)) hide))
  (property "Datasheet" "~" (at 321.31 127 0) (effects (font (size 1.27 1.27)) hide))
  (property "MPN" "CRCW0805100RFKEAC" (at 321.31 127 90) (effects (font (size 1.27 1.27)) hide)) (pin "1") (pin "2")))
